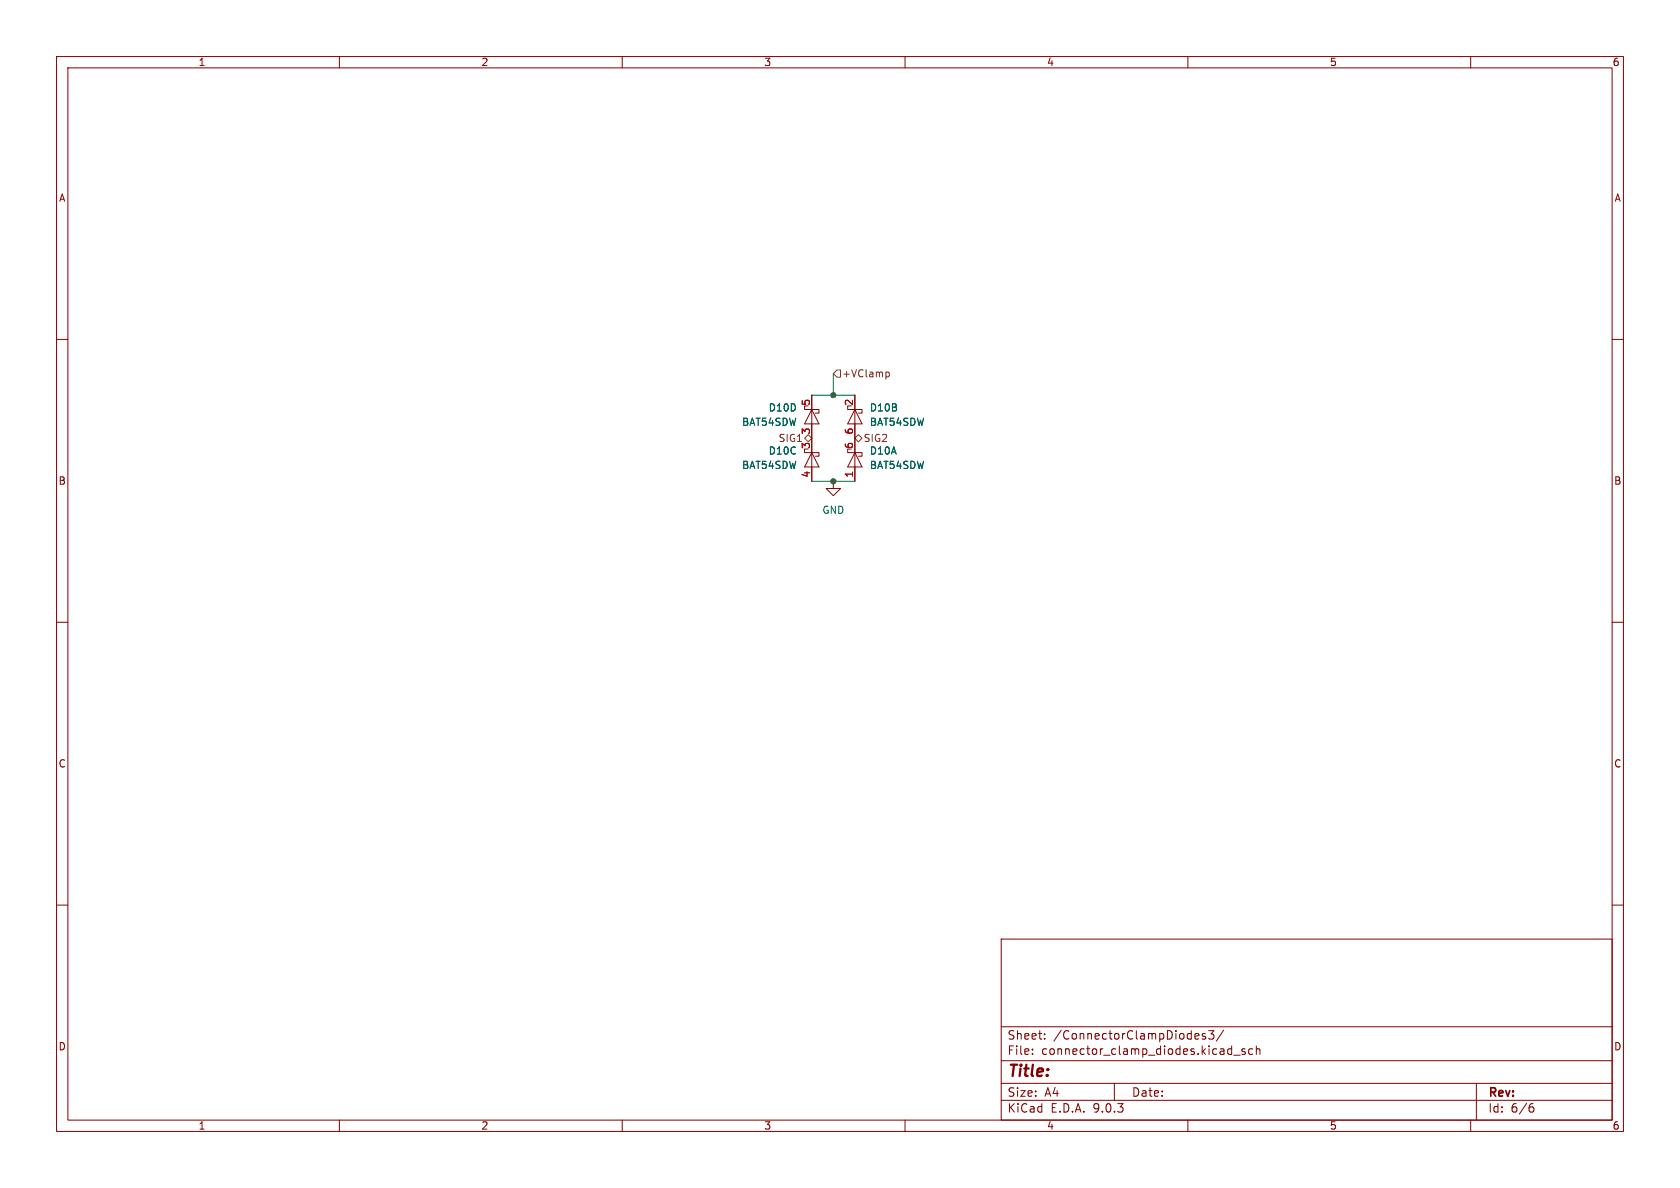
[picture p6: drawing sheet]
<svg xmlns="http://www.w3.org/2000/svg" width="297mm" height="210mm" viewBox="0 0 297 210" stroke-linecap="round" stroke-linejoin="round" font-family="sans-serif">
<g fill="none" stroke="#840000" stroke-width=".18">
<path d="M10 10h277v190h-277zM12 12h273v186h-273zM60 10v2M110 10v2M160 10v2M210 10v2M260 10v2M10 60h2M142.9 71.8h-.7v.6h2.6v.6h-.7M142.9 79.4h-.7v.6h2.6v.6h-.7M143.5 72.4l1.3 2.5h-2.6zM143.5 69.9v15.2"/>
<path d="M150.5 79.4h-.6v.6h2.5v.6h-.6M150.5 71.8h-.6v.6h2.5v.6h-.6M151.1 72.4l1.3 2.5h-2.5zM151.1 69.9v15.2M285 60h2M143.5 80l1.3 2.6h-2.6zM147.3 85.1v1.3h1.3l-1.3 1.2-1.3-1.2h1.3M147.3 85.1h.1M151.1 80l1.3 2.6h-2.5zM10 110h2M285 110h2M10 160h2"/>
<path d="M177 166h108v32h-108zM285 160h2M60 198v2M110 198v2M160 198v2M177 194.5h108M177 191.5h108M177 187.5h108M177 181.5h108M182.5 186.3v.1M182.5 185.5v.1M184.7 183.6v.1"/>
<path d="M184.7 182.8v.1M197 191.5v3M210 198v2M211.5 182.7l.4 .1 .1 .3-.8 .1M211.9 183.6l-.4 .1M213.1 182.8l-.4-.1-.2 .2 .1 .2 .5 .2v.3h-.6M213.7 182.2h.9l-.5 .6 .4 .1v.7l-.2 .1h-.4l-.2-.1M216.3 182.1l-1.3 2M218.1 186.5h1.1M220.1 185.5l-.4-.1-.2 .2 .1 .2 .5 .2v.3h-.6M221.5 185.5l-.5-.1-.3 .3v.4l.2 .2h.6M222.1 185.5l.2-.1 .4 .1v.9"/>
<path d="M222.1 184.9v1.5M260 198v2M261 191.5v6.5M270.6 195.7h.4l.2 .3-.1 .5-.5 .1M271 195.1l-.4 .1"/>
</g>
<path d="M142.2 77.5l.7-.7 .6 .7-.6 .6zM148 65.4h.6v1.3h-.6l-.7-.7zM151.1 77.5l.7-.7 .6 .7-.6 .6zM156.6 65.8h.4l.2 .2-.1 .6h-.5" fill="none" stroke="#725600" stroke-width=".18"/>
<path d="M143.5 69.9h7.6M147.3 66v3.9M143.5 85.1h7.6" fill="none" stroke="#009600" stroke-width=".18"/>
<g fill="#009600" stroke="#009600" stroke-width=".18">
<circle cx="147.3" cy="85.1" r=".46"/>
<circle cx="147.3" cy="69.9" r=".46"/>
</g>
<text font-size="2.8" fill="#840000" x="178" y="190.9">Title:</text>
<g font-size="2.1" fill="#840000">
<text x="178" y="184">Sheet:</text>
<text x="186.2" y="184">/ConnectorClampDiodes3/</text>
<text x="178" y="186.7">File:</text>
<text x="184.1" y="186.7">connector_clamp_diodes.kicad_sch</text>
<text x="178" y="196.9">KiCad</text>
<text x="178" y="194.1">Size:</text>
<text x="184.7" y="194.1">A4</text>
<text x="185.7" y="196.9">E.D.A.</text>
<text x="193.3" y="196.9">9.0.3</text>
<text x="200" y="194.1">Date:</text>
<text x="263" y="194.3">Rev:</text>
<text x="263" y="196.9">Id:</text>
<text x="267.1" y="196.9">6/6</text>
</g>
<g font-size="1.8" fill="#840000">
<text x="35" y="11.9">1</text>
<text x="85" y="11.9">2</text>
<text x="135" y="11.9">3</text>
<text x="185" y="11.9">4</text>
<text x="235" y="11.9">5</text>
<text x="285" y="11.9">6</text>
<text x="10.3" y="35.9">A</text>
<text x="285.3" y="35.9">A</text>
<text x="10.3" y="85.9">B</text>
<text x="285.3" y="85.9">B</text>
<text x="10.3" y="135.9">C</text>
<text x="285.3" y="135.9">C</text>
<text x="10.3" y="185.9">D</text>
<text x="285.3" y="185.9">D</text>
<text x="35" y="199.9">1</text>
<text x="85" y="199.9">2</text>
<text x="135" y="199.9">3</text>
<text x="185" y="199.9">4</text>
<text x="235" y="199.9">5</text>
<text x="285" y="199.9">6</text>
</g>
<g font-size="1.8" fill="#a90000">
<text x="143.3" y="71.8" transform="rotate(-90 143.3 71.8)">5</text>
<text x="150.9" y="71.8" transform="rotate(-90 150.9 71.8)">2</text>
<text x="143.3" y="76.9" transform="rotate(-90 143.3 76.9)">3</text>
<text x="150.9" y="76.9" transform="rotate(-90 150.9 76.9)">6</text>
<text x="143.3" y="79.4" transform="rotate(-90 143.3 79.4)">3</text>
<text x="150.9" y="79.4" transform="rotate(-90 150.9 79.4)">6</text>
<text x="143.3" y="84.5" transform="rotate(-90 143.3 84.5)">4</text>
<text x="150.9" y="84.5" transform="rotate(-90 150.9 84.5)">1</text>
</g>
<g font-size="1.8" fill="#725600">
<text x="148.8" y="66.9">+VClamp</text>
<text x="137.6" y="78.3">SIG1</text>
<text x="152.6" y="78.3">SIG2</text>
</g>
<g font-size="1.8" fill="#006464">
<text x="131.1" y="75.5">BAT54SDW</text>
<text x="135.8" y="72.9">D10D</text>
<text x="153.7" y="75.5">BAT54SDW</text>
<text x="153.7" y="72.9">D10B</text>
<text x="131.1" y="83.1">BAT54SDW</text>
<text x="135.8" y="80.6">D10C</text>
<text x="153.7" y="83.1">BAT54SDW</text>
<text x="153.7" y="80.6">D10A</text>
<text x="145.3" y="91">GND</text>
</g>
</svg>
